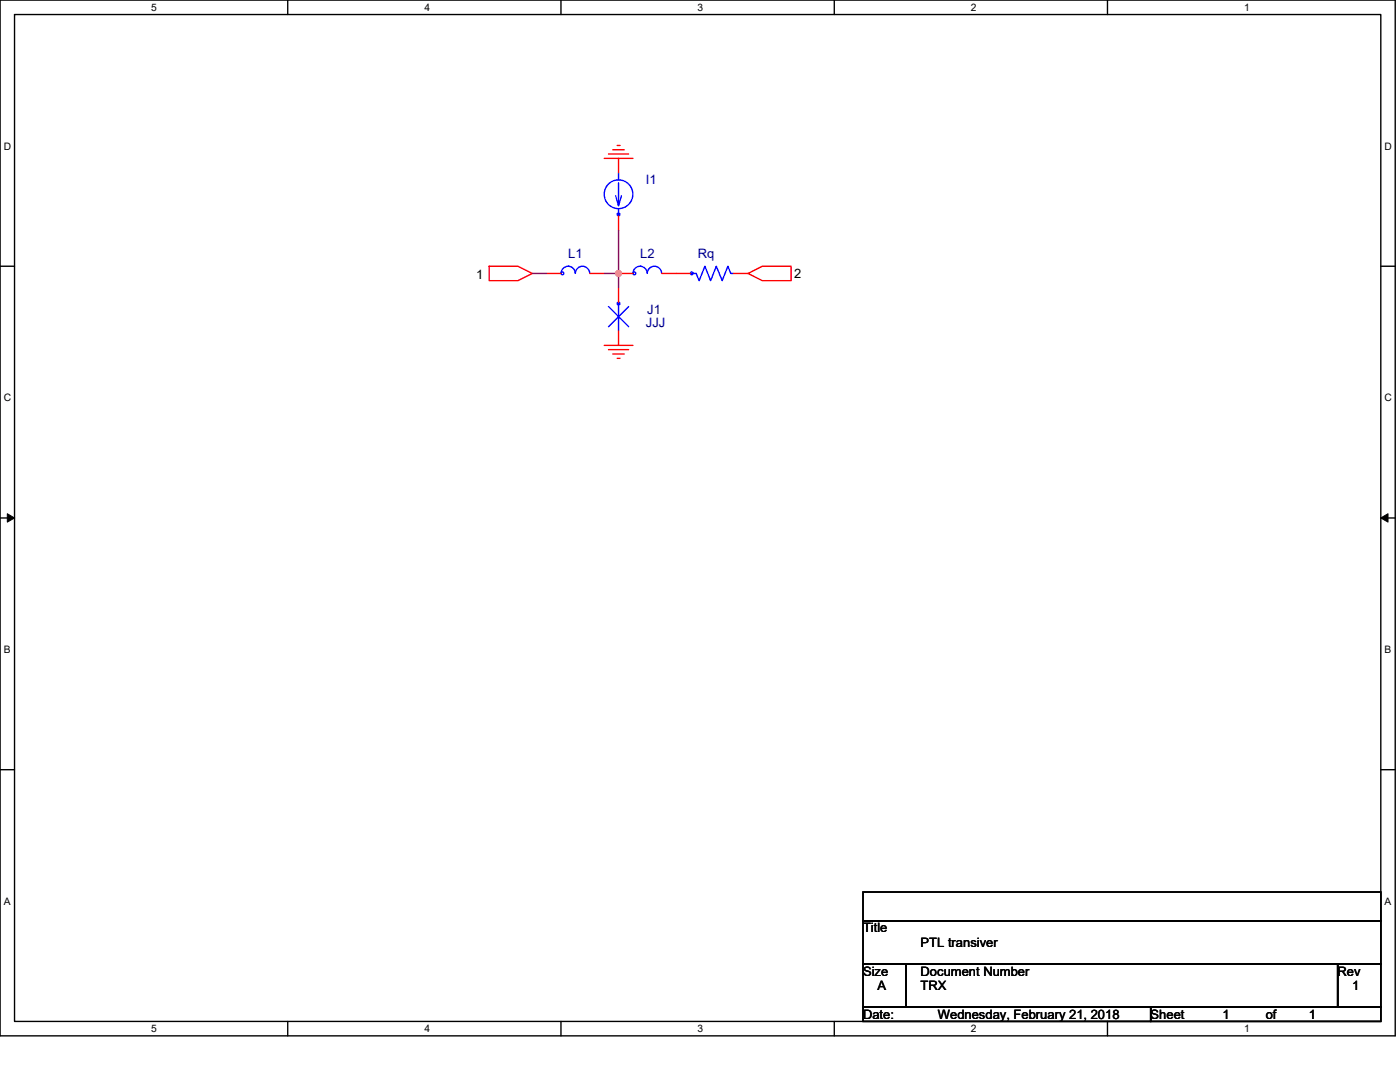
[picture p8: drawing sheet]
<svg xmlns="http://www.w3.org/2000/svg" width="279mm" height="216mm" viewBox="0 0 279 216" stroke-linecap="round" stroke-linejoin="round" font-family="sans-serif">
<path d="M0 0h278.4v206.7h-278.4zM2.9 2.9h272.7v200.9h-272.7z" fill="none" stroke="#000" stroke-width=".28"/>
<g fill="#fff">
<path d="M30.2 .3h1.1v2.3h-1.1z"/>
<path d="M30.2 204.1h1.1v2.3h-1.1z"/>
</g>
<path d="M57.4 0v2.9M57.4 203.8v2.9" fill="none" stroke="#000" stroke-width=".28"/>
<g fill="#fff">
<path d="M84.7 .3h1.1v2.3h-1.1z"/>
<path d="M84.7 204.1h1.1v2.3h-1.1z"/>
</g>
<path d="M112 0v2.9M112 203.8v2.9" fill="none" stroke="#000" stroke-width=".28"/>
<g fill="#fff">
<path d="M139.2 .3h1.2v2.3h-1.2z"/>
<path d="M139.2 204.1h1.2v2.3h-1.2z"/>
</g>
<path d="M166.5 0v2.9M166.5 203.8v2.9" fill="none" stroke="#000" stroke-width=".28"/>
<g fill="#fff">
<path d="M193.8 .3h1.1v2.3h-1.1z"/>
<path d="M193.8 204.1h1.1v2.3h-1.1z"/>
</g>
<path d="M221 0v2.9M221 203.8v2.9" fill="none" stroke="#000" stroke-width=".28"/>
<g fill="#fff">
<path d="M248.3 .3h1.1v2.3h-1.1z"/>
<path d="M248.3 204.1h1.1v2.3h-1.1z"/>
<path d="M.7 28h1.5v2.3h-1.5z"/>
<path d="M276.3 28h1.5v2.3h-1.5z"/>
<path d="M.7 78.2h1.5v2.3h-1.5z"/>
<path d="M276.3 78.2h1.5v2.3h-1.5z"/>
</g>
<path d="M0 53.1h2.9M275.6 53.1h2.8" fill="none" stroke="#000" stroke-width=".28"/>
<g fill="#fff">
<path d="M.7 128.5h1.4v2.2h-1.4z"/>
<path d="M276.3 128.5h1.4v2.2h-1.4z"/>
</g>
<path d="M0 103.4h2.9M275.6 103.4h2.8" fill="none" stroke="#000" stroke-width=".28"/>
<path d="M1.5 102.5l1.4 .9-1.4 .8zM275.6 103.4l1.4-.9v1.7z" fill="#000" stroke="#000" stroke-width=".2"/>
<g fill="#fff">
<path d="M.7 178.7h1.4v2.3h-1.4z"/>
<path d="M276.3 178.7h1.4v2.3h-1.4z"/>
</g>
<path d="M0 153.6h2.9M275.6 153.6h2.8M172.2 178h103.4v5.7h-103.4zM172.2 183.7h103.4v8.6h-103.4zM172.2 192.3h8.6v8.6h-8.6zM180.8 192.3h86.2v8.6h-86.2zM267 192.3h8.6v8.6h-8.6zM172.2 200.9h57.4v2.9h-57.4zM229.6 200.9h46v2.9h-46z" fill="none" stroke="#000" stroke-width=".28"/>
<g fill="none" stroke="#f00" stroke-width=".28">
<path d="M120.6 31.6h5.7M121.4 30.7h4.1M122.3 29.9h2.3M123.2 29h.5M123.4 31.6v2.9M97.6 53.1h5.8l2.8 1.5-2.8 1.4h-5.8zM109.1 54.6h2.9M117.7 54.6h2.9M123.4 54.6h2.9M123.4 57.4v2.9M123.4 43.1v2.9M132.1 54.6h5.7"/>
<path d="M146.4 54.6h2.9M149.3 54.6l2.8-1.5h5.8v2.9h-5.8zM120.6 68.9h5.7M121.4 69.8h4.1M122.3 70.6h2.3M123.2 71.5h.5M123.4 66v2.9"/>
</g>
<g fill="none" stroke="#00f" stroke-width=".28">
<path d="M123.4 34.5v1.4M123.4 36.5v4.6l-.5-2M124 39.1l-.6 2M112 54.5a1.42 1.42 0 0 1 1.4-1.4 1.42 1.42 0 0 1 1.4 1.4M114.8 54.5a1.43 1.43 0 0 1 1.5-1.4 1.43 1.43 0 0 1 1.4 1.4M123.4 41.7v1.4M126.3 54.5a1.42 1.42 0 0 1 1.5-1.4h-.1a1.42 1.42 0 0 1 1.5 1.4 1.44 1.44 0 0 1 1.4-1.4 1.44 1.44 0 0 1 1.4 1.4M137.8 54.6h1.1l.6 1.4 1.2-2.9 1.1 2.9 1.2-2.9 1.1 2.9 1.2-2.9 .5 1.5h.6M121.4 61.2l4.1 4M123.4 60.3v5.7M125.5 61.2l-4.1 4"/>
<circle cx="123.4" cy="38.8" r="2.86"/>
<circle cx="112.2" cy="54.5" r=".28"/>
<circle cx="123.4" cy="42.8" r=".28"/>
<circle cx="126.6" cy="54.5" r=".28"/>
<circle cx="138.1" cy="54.5" r=".28"/>
<circle cx="123.4" cy="60.6" r=".28"/>
</g>
<path d="M106.2 54.6h2.9M120.6 54.6h2.8v2.8M123.4 46v8.6" fill="none" stroke="#800040" stroke-width=".28"/>
<circle cx="123.4" cy="54.6" r=".57" fill="#f0f" stroke="#f0f" stroke-width=".28"/>
<g font-size="2.6" fill="#000080">
<text x="128.9" y="36.8">I1</text>
<text x="113.4" y="51.4">L1</text>
<text x="127.8" y="51.4">L2</text>
<text x="139.2" y="51.4">Rq</text>
<text x="128.9" y="65.2">JJJ</text>
<text x="129.2" y="62.6">J1</text>
</g>
<g font-size="2.6">
<text x="95" y="55.8">1</text>
<text x="158.5" y="55.5">2</text>
<text x="172.2" y="186.1">Title</text>
<text x="183.7" y="188.9">PTL transiver</text>
<text x="172.2" y="194.7">Size</text>
<text x="175.1" y="197.5">A</text>
<text x="183.7" y="194.7">Document Number</text>
<text x="183.7" y="197.5">TRX</text>
<text x="267" y="194.7">Rev</text>
<text x="269.8" y="197.5">1</text>
<text x="172.2" y="203.3">Date:</text>
<text x="187.2" y="203.3">Wednesday, February 21, 2018</text>
<text x="229.6" y="203.3">Sheet</text>
<text x="244" y="203.3">1</text>
<text x="252.6" y="203.3">of</text>
<text x="261.2" y="203.3">1</text>
</g>
<g font-size="2">
<text x="30.2" y="2.2">5</text>
<text x="84.7" y="2.2">4</text>
<text x="139.2" y="2.2">3</text>
<text x="193.8" y="2.2">2</text>
<text x="248.3" y="2.2">1</text>
<text x=".7" y="29.8">D</text>
<text x="276.3" y="29.8">D</text>
<text x=".7" y="80.1">C</text>
<text x="276.3" y="80.1">C</text>
<text x=".7" y="130.3">B</text>
<text x="276.3" y="130.3">B</text>
<text x=".7" y="180.5">A</text>
<text x="276.3" y="180.5">A</text>
<text x="30.2" y="206">5</text>
<text x="84.7" y="206">4</text>
<text x="139.2" y="206">3</text>
<text x="193.8" y="206">2</text>
<text x="248.3" y="206">1</text>
</g>
</svg>
